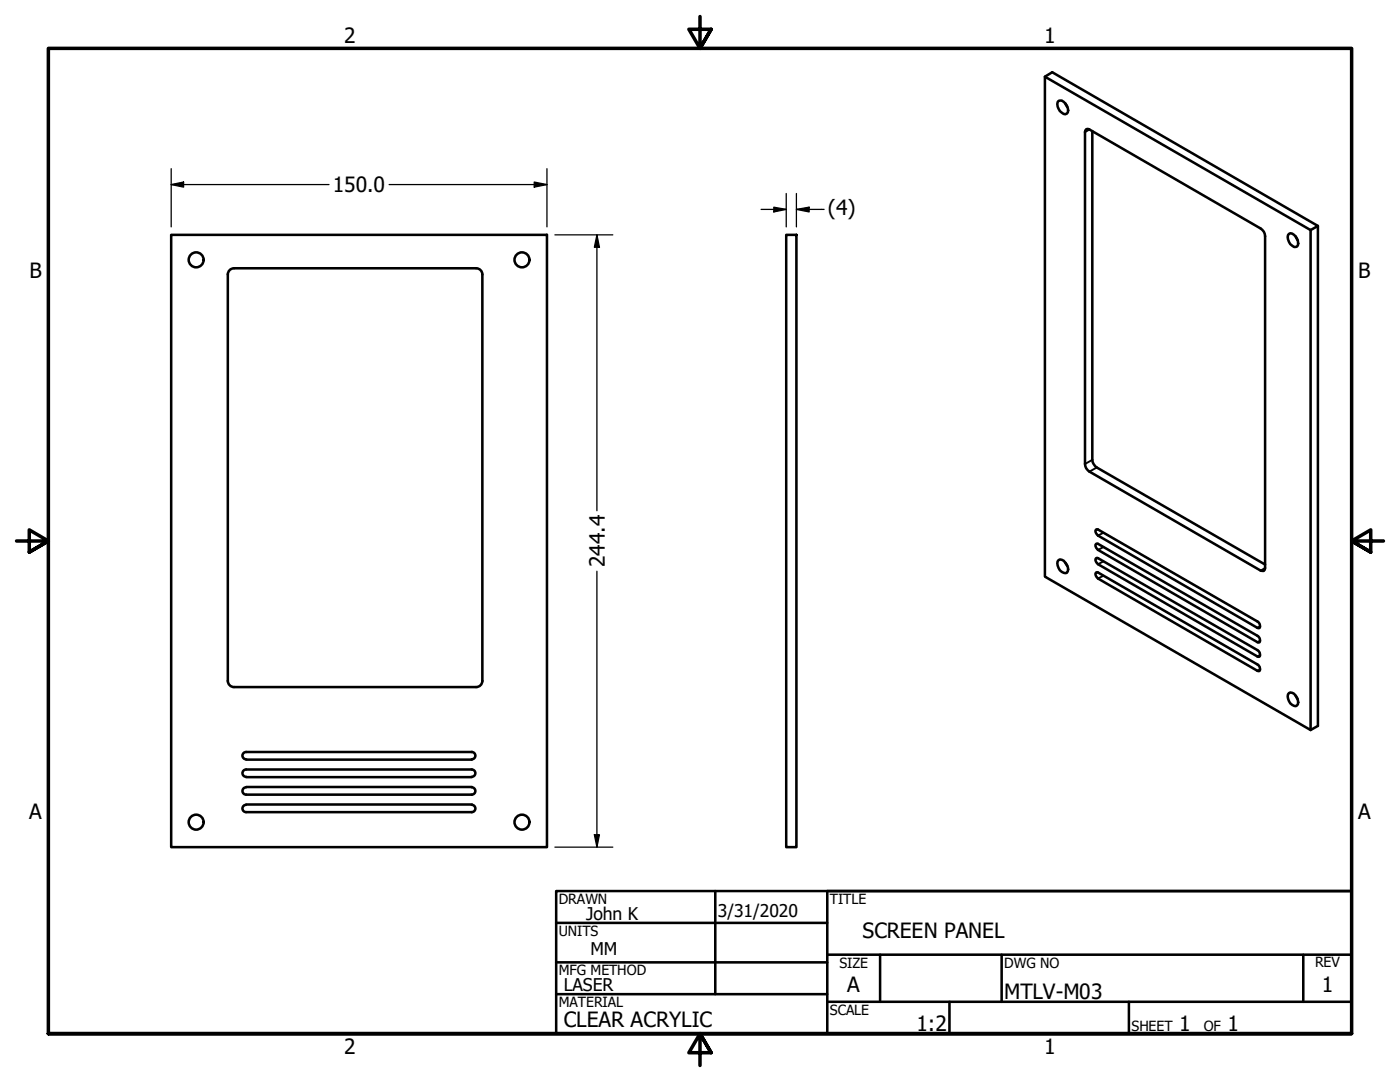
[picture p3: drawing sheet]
<svg xmlns="http://www.w3.org/2000/svg" width="279mm" height="216mm" viewBox="0 0 279 216" stroke-linecap="round" stroke-linejoin="round" font-family="sans-serif">
<!-- layer: Visible (ANSI) -->
<g fill="none" stroke="#000" stroke-width=".51">
<path d="M208.5 15.3l53.1 30.6v99.8l-53.1-30.6zM208.5 15.3l1.5-.9 53 30.7v99.7l-1.4 .9M211.3 20.1a1.62 1.62 0 0 1 1.8 1.5 .82 .82 0 0 1-.5 1.2 1.92 1.92 0 0 1-1.3-2.7zM212.6 20.6l.4 .7M216.8 25.8h.6l34.2 19.8a1.82 1.82 0 0 1 .9 1.5l-.1 66.6-.2 .2h-.6l-34.2-19.8a1.82 1.82 0 0 1-.9-1.5v-66.2zM218 26.2v65.6a2.07 2.07 0 0 0 .9 1.5l33.6 19.3M34.2 46.9h75v122.1h-75zM45.5 54.7v81.2M46.7 53.5a1.24 1.24 0 0 0-1.2 1.3M46.7 53.5h48.3M95 53.5a1.24 1.24 0 0 1 1.3 1.3M96.3 54.7v81.2"/>
<path d="M156.9 46.9h2v122.1h-2zM257.2 46.7a1.17 1.17 0 0 1 1.6 .9 1.33 1.33 0 0 1 0 1.6 1.04 1.04 0 0 1-1.3-.5 1.78 1.78 0 0 1-.3-2zM258.6 47.2l.4 .7M263 45.1l-1.4 .8M211.3 111.8a1.01 1.01 0 0 1 1.3 .5 1.63 1.63 0 0 1 .3 2 1.7 1.7 0 0 1-1.6-2.5zM212.6 112.3l.4 .6M218.8 114.2h.3l31.9 18.4a1.02 1.02 0 0 1 .4 1.3h-.4l-32.1-18.6a.73 .73 0 0 1-.1-1.1zM218.8 111.4h.3l31.9 18.3a1.02 1.02 0 0 1 .4 1.3h-.4l-32.1-18.6a.73 .73 0 0 1-.1-1zM218.8 108.5h.3l31.9 18.4a1.02 1.02 0 0 1 .4 1.2h-.4l-32.1-18.6a.73 .73 0 0 1-.1-1zM218.8 105.7h.3l31.9 18.3a1.02 1.02 0 0 1 .4 1.3h-.4l-32.1-18.6a.73 .73 0 0 1-.1-1zM45.5 135.9a1.24 1.24 0 0 0 1.2 1.2M46.7 137.1h48.3"/>
<path d="M96.3 135.9a1.24 1.24 0 0 1-1.3 1.2M257.2 138.3a1.17 1.17 0 0 1 1.6 1 1.1 1.1 0 0 1-.2 1.6 1.84 1.84 0 0 1-1.4-2.6zM258.6 138.8l.4 .6M49.1 157.1a.73 .73 0 0 0-.7 .7 .73 .73 0 0 0 .7 .8M49.1 153.5a.73 .73 0 0 0-.7 .8 .73 .73 0 0 0 .7 .7M49.1 150.1a.73 .73 0 0 0-.7 .7 .73 .73 0 0 0 .7 .7M49.1 153.5h45a.73 .73 0 0 1 .8 .8 .73 .73 0 0 1-.8 .7M49.1 150.1h45a.73 .73 0 0 1 .8 .7 .73 .73 0 0 1-.8 .7M49.1 157h45.1M49.1 155.1h45.1M49.1 151.6h45.1M94.1 157.1a.73 .73 0 0 1 .8 .7 .73 .73 0 0 1-.8 .8h-45"/>
<path d="M49.1 160.6a.73 .73 0 0 0-.7 .7 .73 .73 0 0 0 .7 .8M49.1 160.5h45.1M94.1 160.6a.73 .73 0 0 1 .8 .7 .73 .73 0 0 1-.8 .8h-45"/>
<circle cx="39.1" cy="51.8" r="1.49"/>
<circle cx="104.2" cy="51.8" r="1.49"/>
<circle cx="39.1" cy="164.1" r="1.49"/>
<circle cx="104.2" cy="164.1" r="1.49"/>
</g>
<!-- layer: Visible Narrow (ANSI) -->
<path d="M217.4 25.8l-.9 .6M218 91.8l-1.5 .8M218.9 93.3l-1.5 .8M220.2 114.9l-1.1 .5M220.2 112l-1.1 .6M220.2 109.2l-1.1 .5M220.2 106.3l-1.1 .6M252.5 113.3l-.9 .6M251.5 133.5l-.5 .4M251.5 130.7l-.5 .3M251.5 127.8l-.5 .3M251.5 125l-.5 .3" fill="none" stroke="#000" stroke-width=".38"/>
<!-- layer: Border (ANSI) -->
<path d="M139.7 3.3v6.4l-2.2-3.9h4.4l-2.2 3.9 2.2-3.9M3.3 107.9h6.4l-3.9-2.2v4.5l3.9-2.3-3.9 2.3M276.1 107.9h-6.4l3.9-2.2v4.5l-3.9-2.3 3.9 2.3M9.7 206.2v-196.5h260v196.5h-260h260M141.9 210.1l-2.2-3.9 2.2 3.9h-4.4l2.2-3.9v6.4" fill="none" stroke="#000" stroke-width=".7"/>
<!-- layer: Title (ANSI) -->
<g fill="none" stroke="#000" stroke-width=".51">
<path d="M111 177.8h158.7v28.4h-158.7zM142.7 177.8v20.6M269.7 177.8h-104.6v28.4M111 184.1h54.1M111 192h54.1M111 198.4h54.1M165.1 190.5h104.6M165.1 199.9h104.6M175.6 190.5v9.4M189.5 199.9v6.3M199.9 190.5v9.4M225.3 199.9v6.3"/>
<path d="M260.1 190.5v9.4"/>
</g>
<!-- layer: Dimension (ANSI) -->
<g fill="none" stroke="#000" stroke-width=".25">
<path d="M34.2 36.8l2.4-.5v1zM34.2 36.8h31.5M34.2 33.7v11.6M77.7 36.8h31.5M106.6 36.3l2.6 .5-2.6 .5zM109.2 33.7v11.6M156.9 38.6v6.7M158.9 38.6v6.7M110.7 46.9h11.6M119.1 46.9l.5 2.4h-1zM119.1 46.9v55M151.9 41.8h5"/>
<path d="M154.4 41.3l2.5 .5-2.5 .5zM158.9 41.8l2.6-.5v1zM158.9 41.8h5.6M119.1 114v55M110.7 169h11.6M118.6 166.6h1l-.5 2.4z"/>
</g>
<g fill="#000">
<path d="M34.2 36.8l2.4-.5v1z" fill-rule="evenodd"/>
<path d="M106.6 36.3l2.6 .5-2.6 .5z" fill-rule="evenodd"/>
<path d="M119.1 46.9l.5 2.4h-1z" fill-rule="evenodd"/>
<path d="M154.4 41.3l2.5 .5-2.5 .5z" fill-rule="evenodd"/>
<path d="M158.9 41.8l2.6-.5v1z" fill-rule="evenodd"/>
<path d="M118.6 166.6h1l-.5 2.4z" fill-rule="evenodd"/>
</g>
<g font-size="4.2">
<text x="68.7" y="8.6">2</text>
<text x="208.4" y="8.6">1</text>
<text x="66.4" y="38.4">150.0</text>
<text x="165.2" y="43">(4)</text>
<text x="5.9" y="55.5">B</text>
<text x="271.1" y="55.5">B</text>
<text x="120.7" y="113.2" transform="rotate(-90 120.7 113.2)">244.4</text>
<text x="5.8" y="163.4">A</text>
<text x="271" y="163.4">A</text>
<text x="172.1" y="187.2">SCREEN PANEL</text>
<text x="169.1" y="198">A</text>
<text x="263.8" y="198">1</text>
<text x="200.4" y="199.3">MTLV-M03</text>
<text x="112.5" y="204.9">CLEAR ACRYLIC</text>
<text x="182.9" y="205.7">1:2</text>
<text x="235.3" y="205.7">1</text>
<text x="245" y="205.7">1</text>
<text x="68.7" y="210.3">2</text>
<text x="208.4" y="210.3">1</text>
</g>
<g font-size="3.5">
<text x="117" y="183.6">John K</text>
<text x="143.3" y="183.1">3/31/2020</text>
<text x="117.9" y="190.6">MM</text>
<text x="112.5" y="197.7">LASER</text>
</g>
<g font-size="2.8">
<text x="111.5" y="180.3">DRAWN</text>
<text x="165.6" y="180.3">TITLE</text>
<text x="111.5" y="186.8">UNITS</text>
<text x="111.5" y="194.6">MFG METHOD</text>
<text x="167.5" y="193.1">SIZE</text>
<text x="200.4" y="193.1">DWG NO</text>
<text x="262.4" y="193">REV</text>
<text x="111.5" y="200.9">MATERIAL</text>
<text x="165.6" y="202.5">SCALE</text>
<text x="225.8" y="205.7">SHEET</text>
<text x="240.2" y="205.7">OF</text>
</g>
</svg>
